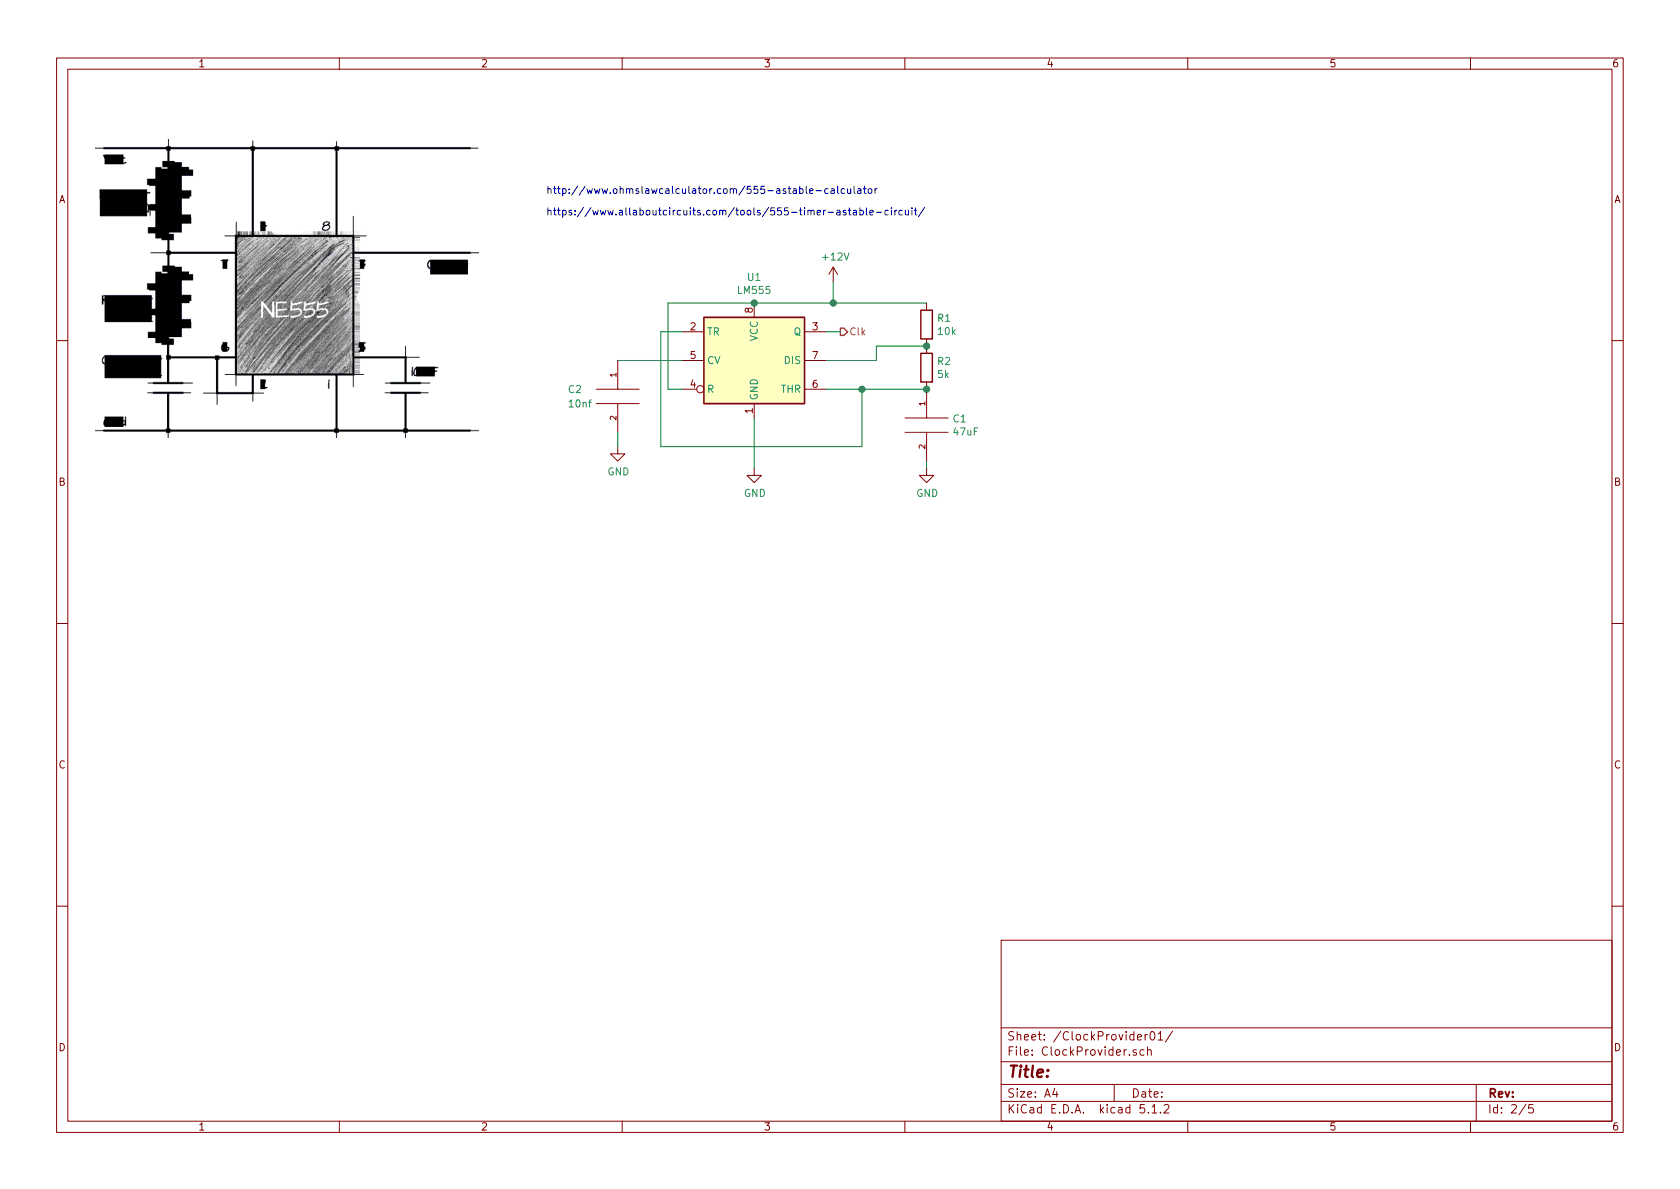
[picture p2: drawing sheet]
EESchema Schematic File Version 4
LIBS:RaptorScan-cache
EELAYER 29 0
EELAYER END
$Descr A4 11693 8268
encoding utf-8
Sheet 2 5
Title ""
Date ""
Rev ""
Comp ""
Comment1 ""
Comment2 ""
Comment3 ""
Comment4 ""
$EndDescr
Text Notes 3800 1350 0    50   ~ 0
http://www.ohmslawcalculator.com/555-astable-calculator
$Comp
L Timer:LM555 U1
U 1 1
P 5250 2500
F 0 "U1" H 5250 3081 50  0000 C CNN
F 1 "LM555" H 5250 2990 50  0000 C CNN
F 2 "Package_DIP:DIP-8_W7.62mm" H 5250 2500 50  0001 C CNN
F 3 "http://www.ti.com/lit/ds/symlink/lm555.pdf" H 5250 2500 50  0001 C CNN
	1    5250 2500
	1    0    0    -1  
$EndComp
$Comp
L Device:R R2
U 1 1
P 6450 2550
F 0 "R2" H 6520 2596 50  0000 L CNN
F 1 "5k" H 6520 2505 50  0000 L CNN
F 2 "Resistor_THT:R_Axial_DIN0204_L3.6mm_D1.6mm_P1.90mm_Vertical" V 6380 2550 50  0001 C CNN
F 3 "~" H 6450 2550 50  0001 C CNN
	1    6450 2550
	1    0    0    -1  
$EndComp
$Comp
L Device:R R1
U 1 1
P 6450 2250
F 0 "R1" H 6520 2296 50  0000 L CNN
F 1 "10k" H 6520 2205 50  0000 L CNN
F 2 "Resistor_THT:R_Axial_DIN0204_L3.6mm_D1.6mm_P1.90mm_Vertical" V 6380 2250 50  0001 C CNN
F 3 "~" H 6450 2250 50  0001 C CNN
	1    6450 2250
	1    0    0    -1  
$EndComp
$Comp
L pspice:CAP C1
U 1 1
P 6450 2950
F 0 "C1" H 6628 2996 50  0000 L CNN
F 1 "47uF" H 6628 2905 50  0000 L CNN
F 2 "Capacitor_THT:C_Disc_D3.0mm_W1.6mm_P2.50mm" H 6450 2950 50  0001 C CNN
F 3 "~" H 6450 2950 50  0001 C CNN
	1    6450 2950
	1    0    0    -1  
$EndComp
Wire Wire Line
	5750 2500 6100 2500
Wire Wire Line
	6100 2500 6100 2400
Wire Wire Line
	6100 2400 6450 2400
Wire Wire Line
	5750 2700 6000 2700
Connection ~ 6450 2400
Text HLabel 5850 2300 2    50   Output ~ 0
Clk
Wire Wire Line
	5750 2300 5850 2300
Wire Wire Line
	5250 2100 5800 2100
Wire Wire Line
	5800 1950 5800 2100
Connection ~ 5800 2100
Wire Wire Line
	5800 2100 6450 2100
Wire Wire Line
	4750 2300 4600 2300
Wire Wire Line
	4600 2300 4600 3100
Wire Wire Line
	4600 3100 6000 3100
Wire Wire Line
	6000 3100 6000 2700
Connection ~ 6000 2700
Wire Wire Line
	6000 2700 6450 2700
$Comp
L pspice:CAP C2
U 1 1
P 4300 2750
F 0 "C2" H 3950 2800 50  0000 L CNN
F 1 "10nf" H 3950 2700 50  0000 L CNN
F 2 "Capacitor_THT:C_Disc_D3.0mm_W1.6mm_P2.50mm" H 4300 2750 50  0001 C CNN
F 3 "~" H 4300 2750 50  0001 C CNN
	1    4300 2750
	1    0    0    -1  
$EndComp
Wire Wire Line
	4750 2500 4300 2500
$Comp
L power:GND #PWR01
U 1 1
P 4300 3100
F 0 "#PWR01" H 4300 2850 50  0001 C CNN
F 1 "GND" H 4305 2927 50  0000 C CNN
F 2 "" H 4300 3100 50  0001 C CNN
F 3 "" H 4300 3100 50  0001 C CNN
	1    4300 3100
	1    0    0    -1  
$EndComp
Wire Wire Line
	4300 3000 4300 3100
$Comp
L power:GND #PWR02
U 1 1
P 5250 3250
F 0 "#PWR02" H 5250 3000 50  0001 C CNN
F 1 "GND" H 5255 3077 50  0000 C CNN
F 2 "" H 5250 3250 50  0001 C CNN
F 3 "" H 5250 3250 50  0001 C CNN
	1    5250 3250
	1    0    0    -1  
$EndComp
Wire Wire Line
	5250 2900 5250 3250
Connection ~ 6450 2700
$Comp
L power:GND #PWR0101
U 1 1
P 6450 3250
F 0 "#PWR0101" H 6450 3000 50  0001 C CNN
F 1 "GND" H 6455 3077 50  0000 C CNN
F 2 "" H 6450 3250 50  0001 C CNN
F 3 "" H 6450 3250 50  0001 C CNN
	1    6450 3250
	1    0    0    -1  
$EndComp
Wire Wire Line
	6450 3200 6450 3250
Text Notes 3800 1500 0    50   ~ 0
https://www.allaboutcircuits.com/tools/555-timer-astable-circuit/
Wire Wire Line
	4750 2700 4650 2700
Wire Wire Line
	4650 2700 4650 2100
Wire Wire Line
	4650 2100 5250 2100
Connection ~ 5250 2100
$Comp
L power:+12V #PWR0106
U 1 1
P 5800 1950
F 0 "#PWR0106" H 5800 1800 50  0001 C CNN
F 1 "+12V" H 5815 2123 50  0000 C CNN
F 2 "" H 5800 1950 50  0001 C CNN
F 3 "" H 5800 1950 50  0001 C CNN
	1    5800 1950
	1    0    0    -1  
$EndComp
$EndSCHEMATC
